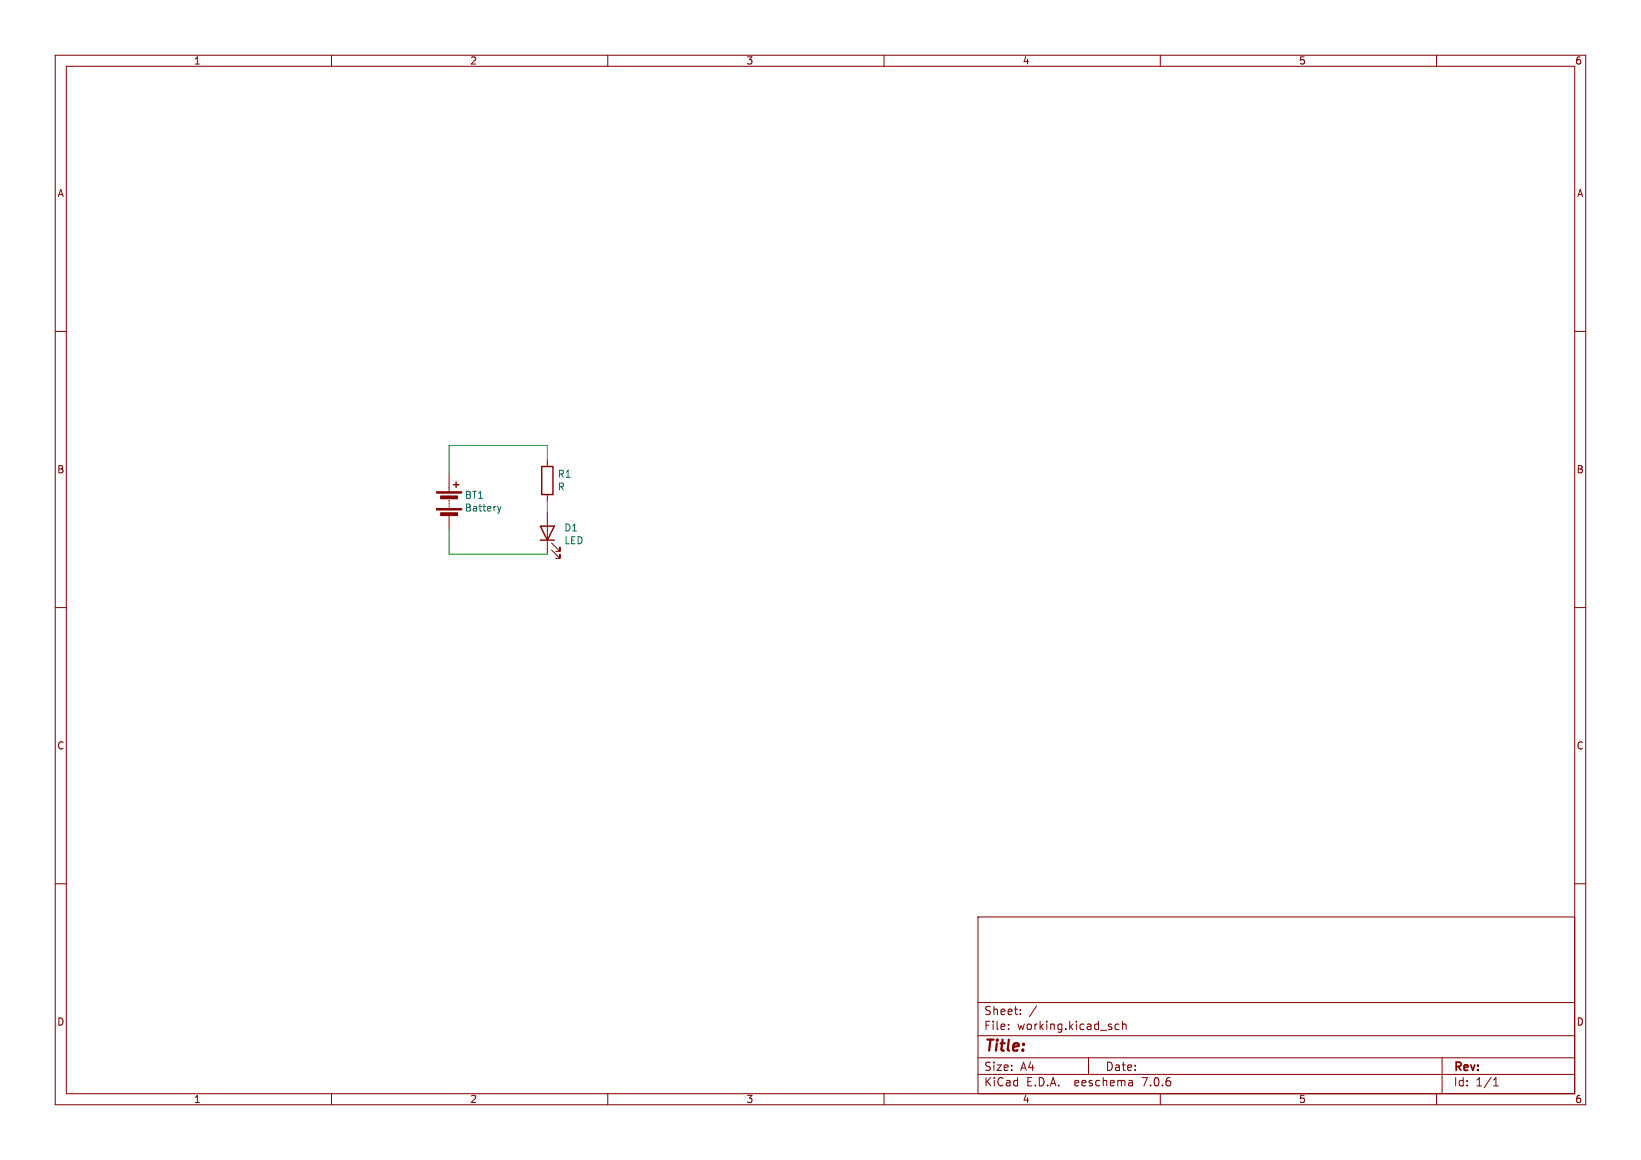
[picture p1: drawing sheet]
(kicad_sch (version 20230121) (generator eeschema)

 (paper "A4")

 (lib_symbols
  (symbol "Device:Battery" (pin_numbers hide) (pin_names (offset 0) hide) (in_bom yes) (on_board yes)
   (property "Reference" "BT" (at 2.54 2.54 0) (effects (font (size 1.27 1.27)) (justify left)))
   (property "Value" "Battery" (at 2.54 0 0) (effects (font (size 1.27 1.27)) (justify left)))
   (property "Footprint" "" (at 0 1.524 90) (effects (font (size 1.27 1.27)) hide))
   (property "Datasheet" "~" (at 0 1.524 90) (effects (font (size 1.27 1.27)) hide))
   (symbol "Battery_0_1"
    (rectangle (start -2.286 -1.27) (end 2.286 -1.524) (stroke (width 0) (type default)) (fill (type outline)))
    (rectangle (start -2.286 1.778) (end 2.286 1.524) (stroke (width 0) (type default)) (fill (type outline)))
    (rectangle (start -1.524 -2.032) (end 1.524 -2.54) (stroke (width 0) (type default)) (fill (type outline)))
    (rectangle (start -1.524 1.016) (end 1.524 0.508) (stroke (width 0) (type default)) (fill (type outline)))
    (polyline (pts (xy 0 -1.016) (xy 0 -0.762)) (stroke (width 0) (type default)) (fill (type none)))
    (polyline (pts (xy 0 -0.508) (xy 0 -0.254)) (stroke (width 0) (type default)) (fill (type none)))
    (polyline (pts (xy 0 0) (xy 0 0.254)) (stroke (width 0) (type default)) (fill (type none)))
    (polyline (pts (xy 0 1.778) (xy 0 2.54)) (stroke (width 0) (type default)) (fill (type none)))
    (polyline (pts (xy 0.762 3.048) (xy 1.778 3.048)) (stroke (width 0.254) (type default)) (fill (type none)))
    (polyline (pts (xy 1.27 3.556) (xy 1.27 2.54)) (stroke (width 0.254) (type default)) (fill (type none))))
   (symbol "Battery_1_1"
    (pin passive line (at 0 5.08 270) (length 2.54) (name "+" (effects (font (size 1.27 1.27)))) (number "1" (effects (font (size 1.27 1.27)))))
    (pin passive line (at 0 -5.08 90) (length 2.54) (name "-" (effects (font (size 1.27 1.27)))) (number "2" (effects (font (size 1.27 1.27)))))))
  (symbol "Device:LED" (pin_numbers hide) (pin_names (offset 1.016) hide) (in_bom yes) (on_board yes)
   (property "Reference" "D" (at 0 2.54 0) (effects (font (size 1.27 1.27))))
   (property "Value" "LED" (at 0 -2.54 0) (effects (font (size 1.27 1.27))))
   (property "Footprint" "" (at 0 0 0) (effects (font (size 1.27 1.27)) hide))
   (property "Datasheet" "~" (at 0 0 0) (effects (font (size 1.27 1.27)) hide))
   (symbol "LED_0_1"
    (polyline (pts (xy -1.27 -1.27) (xy -1.27 1.27)) (stroke (width 0.254) (type default)) (fill (type none)))
    (polyline (pts (xy -1.27 0) (xy 1.27 0)) (stroke (width 0) (type default)) (fill (type none)))
    (polyline (pts (xy 1.27 -1.27) (xy 1.27 1.27) (xy -1.27 0) (xy 1.27 -1.27)) (stroke (width 0.254) (type default)) (fill (type none)))
    (polyline (pts (xy -3.048 -0.762) (xy -4.572 -2.286) (xy -3.81 -2.286) (xy -4.572 -2.286) (xy -4.572 -1.524)) (stroke (width 0) (type default)) (fill (type none)))
    (polyline (pts (xy -1.778 -0.762) (xy -3.302 -2.286) (xy -2.54 -2.286) (xy -3.302 -2.286) (xy -3.302 -1.524)) (stroke (width 0) (type default)) (fill (type none))))
   (symbol "LED_1_1"
    (pin passive line (at -3.81 0 0) (length 2.54) (name "K" (effects (font (size 1.27 1.27)))) (number "1" (effects (font (size 1.27 1.27)))))
    (pin passive line (at 3.81 0 180) (length 2.54) (name "A" (effects (font (size 1.27 1.27)))) (number "2" (effects (font (size 1.27 1.27)))))))
  (symbol "Device:R" (pin_numbers hide) (pin_names (offset 0)) (in_bom yes) (on_board yes)
   (property "Reference" "R" (at 2.032 0 90) (effects (font (size 1.27 1.27))))
   (property "Value" "R" (at 0 0 90) (effects (font (size 1.27 1.27))))
   (property "Footprint" "" (at -1.778 0 90) (effects (font (size 1.27 1.27)) hide))
   (property "Datasheet" "~" (at 0 0 0) (effects (font (size 1.27 1.27)) hide))
   (symbol "R_0_1"
    (rectangle (start -1.016 -2.54) (end 1.016 2.54) (stroke (width 0.254) (type default)) (fill (type none))))
   (symbol "R_1_1"
    (pin passive line (at 0 3.81 270) (length 1.27) (name "~" (effects (font (size 1.27 1.27)))) (number "1" (effects (font (size 1.27 1.27)))))
    (pin passive line (at 0 -3.81 90) (length 1.27) (name "~" (effects (font (size 1.27 1.27)))) (number "2" (effects (font (size 1.27 1.27))))))))


 (wire (pts (xy 99.06 80.645) (xy 81.28 80.645)) (stroke (width 0) (type default)))
 (wire (pts (xy 99.06 92.71) (xy 99.06 90.805)) (stroke (width 0) (type default)))
 (wire (pts (xy 81.28 95.885) (xy 81.28 100.33)) (stroke (width 0) (type default)))
 (wire (pts (xy 81.28 80.645) (xy 81.28 85.725)) (stroke (width 0) (type default)))
 (wire (pts (xy 81.28 100.33) (xy 99.06 100.33)) (stroke (width 0) (type default)))
 (wire (pts (xy 99.06 83.185) (xy 99.06 80.645)) (stroke (width 0) (type default)))

 (symbol (lib_id "Device:LED") (at 99.06 96.52 90) (unit 1) (in_bom yes) (on_board yes) (dnp no)
  (property "Reference" "D1" (at 102.0318 95.5548 90) (effects (font (size 1.27 1.27)) (justify right)))
  (property "Value" "LED" (at 102.0318 97.8662 90) (effects (font (size 1.27 1.27)) (justify right)))
  (property "Footprint" "KiCad/kicad-footprints/LED_SMD.pretty:LED_0805_2012Metric" (at 99.06 96.52 0) (effects (font (size 1.27 1.27)) hide))
  (property "Datasheet" "~" (at 99.06 96.52 0) (effects (font (size 1.27 1.27)) hide)) (pin "1") (pin "2"))

 (symbol (lib_id "Device:R") (at 99.06 86.995 0) (unit 1) (in_bom yes) (on_board yes) (dnp no)
  (property "Reference" "R1" (at 100.838 85.8266 0) (effects (font (size 1.27 1.27)) (justify left)))
  (property "Value" "R" (at 100.838 88.138 0) (effects (font (size 1.27 1.27)) (justify left)))
  (property "Footprint" "KiCad/kicad-footprints/Resistor_SMD.pretty:R_1206_3216Metric" (at 97.282 86.995 90) (effects (font (size 1.27 1.27)) hide))
  (property "Datasheet" "~" (at 99.06 86.995 0) (effects (font (size 1.27 1.27)) hide)) (pin "1") (pin "2"))

 (symbol (lib_id "Device:Battery") (at 81.28 90.805 0) (unit 1) (in_bom yes) (on_board yes) (dnp no)
  (property "Reference" "BT1" (at 84.0232 89.6366 0) (effects (font (size 1.27 1.27)) (justify left)))
  (property "Value" "Battery" (at 84.0232 91.948 0) (effects (font (size 1.27 1.27)) (justify left)))
  (property "Footprint" "KiCad/kicad-footprints/Battery.pretty:BatteryHolder_Bulgin_BX0036_1xC" (at 81.28 89.281 90) (effects (font (size 1.27 1.27)) hide))
  (property "Datasheet" "~" (at 81.28 89.281 90) (effects (font (size 1.27 1.27)) hide)) (pin "1") (pin "2"))

 (sheet_instances (path "" (page "1"))))
